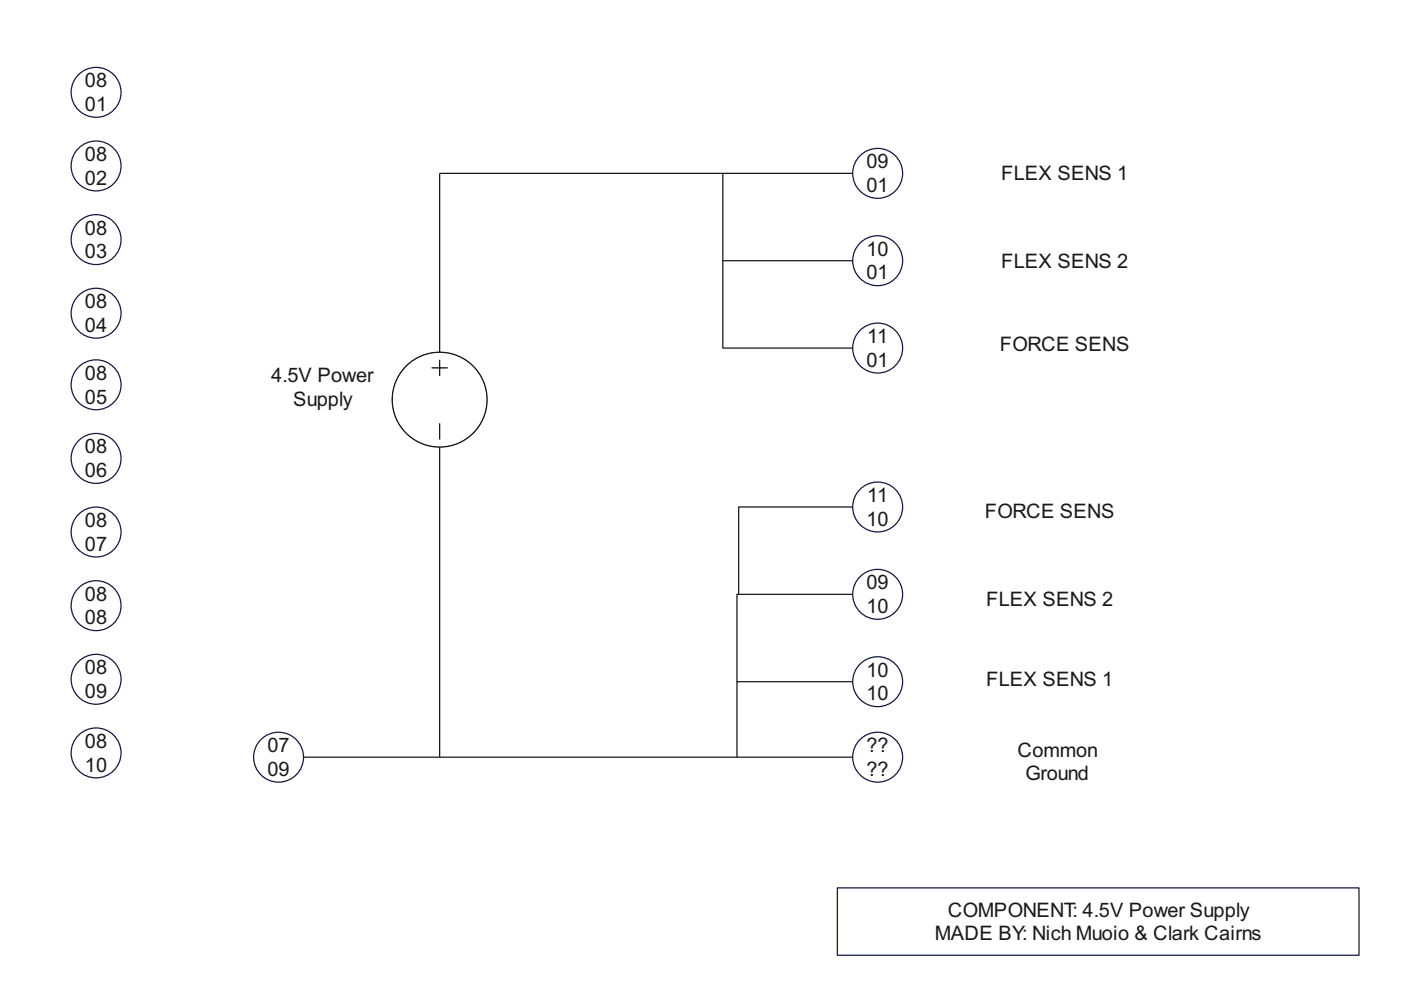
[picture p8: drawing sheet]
<svg xmlns="http://www.w3.org/2000/svg" width="297mm" height="210mm" viewBox="0 0 297 210" stroke-linecap="round" stroke-linejoin="round" font-family="sans-serif">
<circle cx="20.4" cy="19.6" r="5.3" fill="none" stroke="#101843" stroke-width=".26"/>
<circle cx="20.4" cy="35.2" r="5.3" fill="#fff"/>
<circle cx="20.4" cy="35.2" r="5.3" fill="none" stroke="#101843" stroke-width=".26"/>
<circle cx="20.4" cy="50.8" r="5.3" fill="#fff"/>
<circle cx="20.4" cy="50.8" r="5.3" fill="none" stroke="#101843" stroke-width=".26"/>
<circle cx="20.4" cy="66.4" r="5.3" fill="#fff"/>
<circle cx="20.4" cy="66.4" r="5.3" fill="none" stroke="#101843" stroke-width=".26"/>
<circle cx="20.4" cy="81.6" r="5.3" fill="#fff"/>
<circle cx="20.4" cy="81.6" r="5.3" fill="none" stroke="#101843" stroke-width=".26"/>
<circle cx="20.4" cy="97.2" r="5.3" fill="#fff"/>
<circle cx="20.4" cy="97.2" r="5.3" fill="none" stroke="#101843" stroke-width=".26"/>
<circle cx="20.4" cy="112.8" r="5.3" fill="#fff"/>
<circle cx="20.4" cy="112.8" r="5.3" fill="none" stroke="#101843" stroke-width=".26"/>
<circle cx="20.4" cy="128.4" r="5.3" fill="#fff"/>
<circle cx="20.4" cy="128.4" r="5.3" fill="none" stroke="#101843" stroke-width=".26"/>
<circle cx="20.4" cy="144" r="5.3" fill="#fff"/>
<circle cx="20.4" cy="144" r="5.3" fill="none" stroke="#101843" stroke-width=".26"/>
<circle cx="20.4" cy="159.6" r="5.3" fill="#fff"/>
<circle cx="20.4" cy="159.6" r="5.3" fill="none" stroke="#101843" stroke-width=".26"/>
<path d="M177.5 188.3h110.6v14.2h-110.6z" fill="#fff"/>
<path d="M177.5 188.3h110.6v14.2h-110.6z" fill="none" stroke="#101843" stroke-width=".26"/>
<circle cx="186.1" cy="36.8" r="5.3" fill="#fff"/>
<circle cx="186.1" cy="36.8" r="5.3" fill="none" stroke="#101843" stroke-width=".26"/>
<circle cx="186.1" cy="55.3" r="5.3" fill="#fff"/>
<circle cx="186.1" cy="55.3" r="5.3" fill="none" stroke="#101843" stroke-width=".26"/>
<path d="M83.2 84.7a10.1 10.1 0 0 1 20.1 0 10.1 10.1 0 0 1-20.1 0zM93.2 89.8v3.4zM93.2 76.3v3.4zM91.5 78h3.4z" fill="#fff"/>
<g fill="none" stroke="#000" stroke-width=".26">
<path d="M91.5 78h3.4M93.2 76.3v3.4M93.2 89.8v3.4"/>
<circle cx="93.2" cy="84.7" r="10.1"/>
</g>
<path d="M180.8 36.8h-87.6v37.9" fill="none" stroke="#191919" stroke-width=".26"/>
<circle cx="59.1" cy="160.5" r="5.3" fill="#fff"/>
<circle cx="59.1" cy="160.5" r="5.3" fill="none" stroke="#101843" stroke-width=".26"/>
<path d="M93.2 94.8v65.7h-28.8" fill="none" stroke="#191919" stroke-width=".26"/>
<circle cx="186.1" cy="160.5" r="5.3" fill="#fff"/>
<circle cx="186.1" cy="160.5" r="5.3" fill="none" stroke="#101843" stroke-width=".26"/>
<path d="M153.3 36.8v18.5h27.5M93.2 160.5h87.6" fill="none" stroke="#191919" stroke-width=".26"/>
<circle cx="186.1" cy="126" r="5.3" fill="#fff"/>
<circle cx="186.1" cy="126" r="5.3" fill="none" stroke="#101843" stroke-width=".26"/>
<circle cx="186.1" cy="144.5" r="5.3" fill="#fff"/>
<circle cx="186.1" cy="144.5" r="5.3" fill="none" stroke="#101843" stroke-width=".26"/>
<path d="M180.8 126h-24.5v18.5M180.8 144.5h-24.5v16" fill="none" stroke="#191919" stroke-width=".26"/>
<circle cx="186.1" cy="73.8" r="5.3" fill="#fff"/>
<circle cx="186.1" cy="73.8" r="5.3" fill="none" stroke="#101843" stroke-width=".26"/>
<path d="M153.3 55.3v18.5h27.5" fill="none" stroke="#191919" stroke-width=".26"/>
<circle cx="186.1" cy="107.5" r="5.3" fill="#fff"/>
<circle cx="186.1" cy="107.5" r="5.3" fill="none" stroke="#101843" stroke-width=".26"/>
<path d="M180.8 107.5h-24.2v18.5" fill="none" stroke="#191919" stroke-width=".26"/>
<g font-size="4.2" fill="#191919">
<text x="18" y="18.5">08</text>
<text x="18" y="23.5">01</text>
<text x="18" y="34.1">08</text>
<text x="183.7" y="35.7">09</text>
<text x="18" y="39.2">02</text>
<text x="183.7" y="40.7">01</text>
<text x="212.3" y="38.2">FLEX SENS 1</text>
<text x="18" y="49.7">08</text>
<text x="18" y="54.8">03</text>
<text x="183.7" y="54.2">10</text>
<text x="183.7" y="59.2">01</text>
<text x="212.3" y="56.7">FLEX SENS 2</text>
<text x="18" y="65.4">08</text>
<text x="18" y="70.4">04</text>
<text x="183.7" y="77.8">01</text>
<text x="183.8" y="72.7">11</text>
<text x="212" y="74.5">FORCE SENS</text>
<text x="18" y="80.5">08</text>
<text x="57.5" y="81.1">4.5V Power</text>
<text x="18" y="85.6">05</text>
<text x="62.1" y="86.1">Supply</text>
<text x="18" y="96.1">08</text>
<text x="18" y="101.2">06</text>
<text x="183.8" y="106.4">11</text>
<text x="18" y="111.7">08</text>
<text x="183.7" y="111.5">10</text>
<text x="208.8" y="109.7">FORCE SENS</text>
<text x="18" y="116.8">07</text>
<text x="183.7" y="125">09</text>
<text x="18" y="127.4">08</text>
<text x="183.7" y="130">10</text>
<text x="209.1" y="128.5">FLEX SENS 2</text>
<text x="18" y="132.4">08</text>
<text x="18" y="143">08</text>
<text x="183.7" y="143.5">10</text>
<text x="18" y="148">09</text>
<text x="183.7" y="148.5">10</text>
<text x="209.1" y="145.3">FLEX SENS 1</text>
<text x="18" y="158.6">08</text>
<text x="56.7" y="159.5">07</text>
<text x="183.7" y="159.5">??</text>
<text x="215.7" y="160.4">Common</text>
<text x="18" y="163.6">10</text>
<text x="56.7" y="164.5">09</text>
<text x="183.7" y="164.5">??</text>
<text x="217.4" y="165.5">Ground</text>
<text x="201" y="194.3">COMPONENT: 4.5V Power Supply</text>
<text x="198.2" y="199.4">MADE BY: Nich Muoio &amp; Clark Cairns</text>
</g>
</svg>
